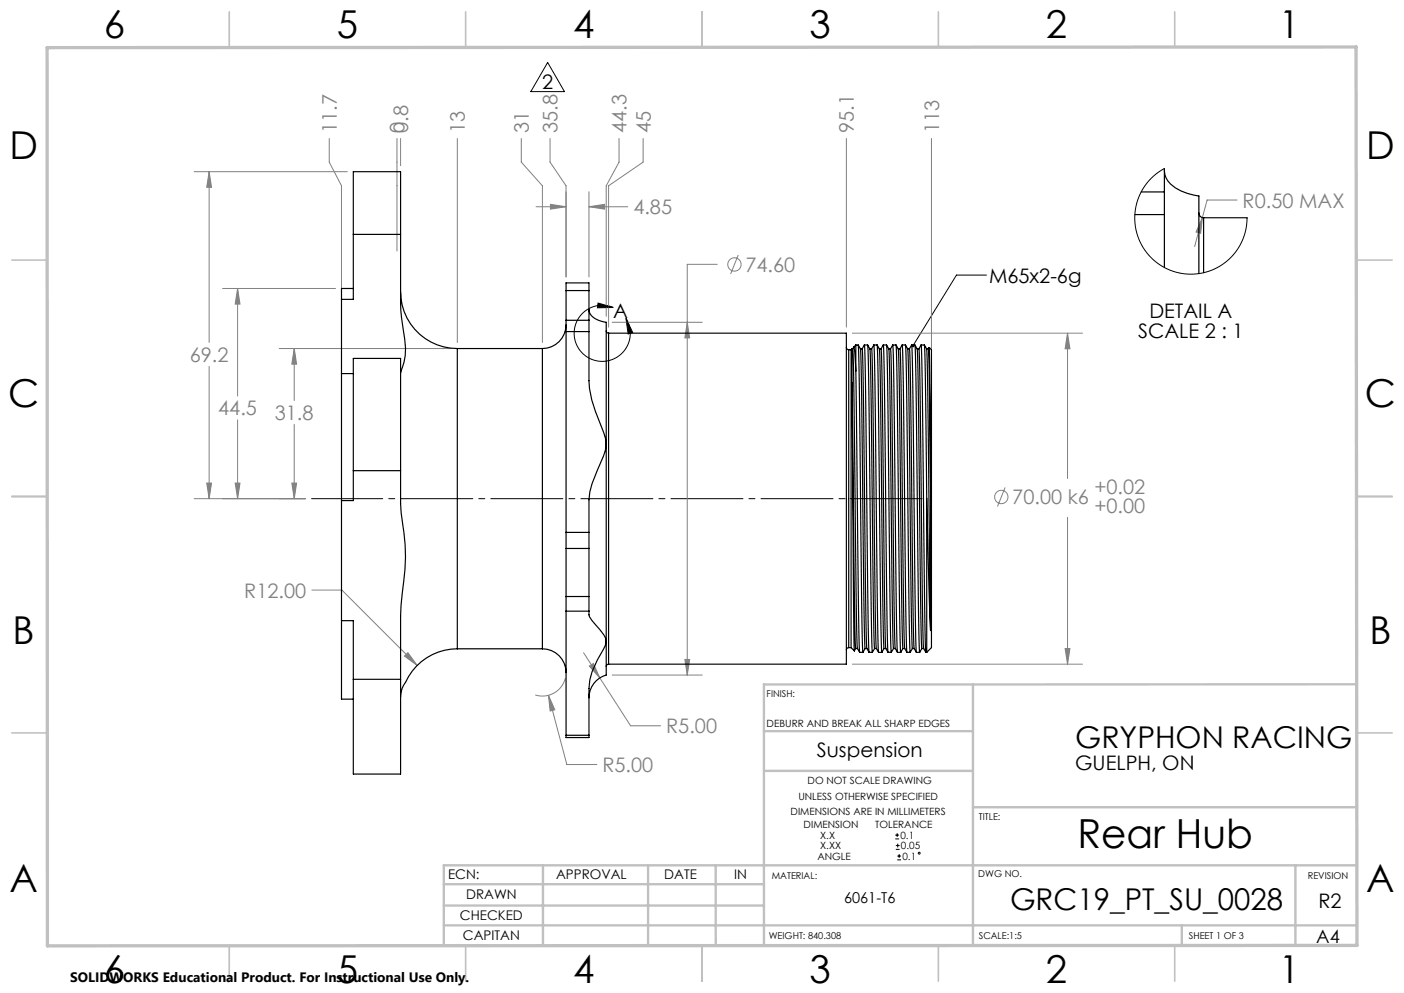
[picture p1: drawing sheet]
<svg xmlns="http://www.w3.org/2000/svg" width="297mm" height="210mm" viewBox="0 0 297 210" stroke-linecap="round" stroke-linejoin="round" font-family="sans-serif">
<g fill="none" stroke="#808080" stroke-width=".21">
<path d="M41.1 36.3h32.4M44.2 36.3l.5 3.3h-1zM44.2 36.3v36.1M69.6 29.3v5l2.6 5v22.7M84 29.3v23.8M84.7 29.3v5.7M96.7 29.3v43.1M110.3 29.3v5l4.4 5v33.1M116.4 29.3v5l3.3 5v19.3M131 29.3v5l-2.8 5v27.6M136 29.3v5l-7.3 5v29.9M179 29.3v39.9"/>
<path d="M197 29.3v44.4M113.4 43.7h6.3M116.4 43.2l3.3 .5-3.3 .5zM124.6 43.7l3.3-.5v1zM124.6 40.5v18.1M124.6 43.7h8.2M151.7 55.9h-6.3v86.9M156.2 53.9l-1.6 4M254.4 46l-.4 3.3-1-.2zM261.7 42.3h-6.4l-2.6 9.8M44.2 77.5v28M47.1 61h23.9"/>
<path d="M50.3 61v22.7M50.3 61l.5 3.3h-1zM59.1 73.7h36.4M62.2 73.7v11M62.2 73.7l.5 3.3h-1zM129.5 68.2h19.1M145.4 68.2l.5 3.3h-1zM180.3 70.5h48.7M225.8 70.5v30.7M225.8 70.5l.5 3.3h-1zM50.3 88.8v16.7M62.2 89.8v15.7"/>
<path d="M41.1 105.5h23.6M43.7 102.2h1l-.5 3.3zM49.8 102.2h1l-.5 3.3zM61.7 102.2h1l-.5 3.3zM212.6 103.1l-1.6 4M225.8 109.4v31.1M66 124.8h6.3l16 15.9M86.3 138l2 2.7-2.7-2zM123.4 138l10 15.5h6.3M144.9 139.5h1l-.5 3.3zM225.3 137.2h1l-.5 3.3zM116 147l1.4 3.1-1 .3z"/>
<path d="M116 147l3.9 14.7h6.4M119.6 143.4a5 5 0 0 1-6.4 3.6M124.7 140.9l.8-.6 1.4 3.1zM129.5 142.8h19.1M180.3 140.5h48.7"/>
<circle cx="155.4" cy="55.9" r="1.41"/>
<circle cx="211.8" cy="105.1" r="1.41"/>
</g>
<g fill="none" stroke="#000" stroke-width=".21">
<path d="M115.8 13.2l3.6 6.2h-7.1zM208.7 58.2h-6.4l-9.2 14.9M126.5 64.1l3.2 .9-3.3 .1zM129.7 65a5.9 5.9 0 0 0-8.2 5 5.9 5.9 0 0 0 7.3 6.3 5.9 5.9 0 0 0 3.6-9M132.4 67.3l1.5 3-1 .3zM189.4 177.4h.8M189.4 176.6h.8M189.5 179.6h.8M189.5 178.8h.8M189.8 176.2v.8M189.9 178.4v.8M189.8 181.8h.8"/>
<path d="M189.8 181h.8M190.2 180.6v.8"/>
<circle cx="194.4" cy="180.4" r=".2"/>
</g>
<path d="M65.9 105.5h129.2" fill="none" stroke="#000" stroke-width=".21" stroke-dasharray="15.2 1.3 1.3 1.3" stroke-dashoffset=".2"/>
<g fill="none" stroke="#c0c0c0" stroke-width=".35">
<path d="M48.5 2.5v7.5M98.5 2.5v7.5M148.5 2.5v7.5M198.5 2.5v7.5M248.5 2.5v7.5M2.5 55h7.5M287 55h7.5M2.5 105h7.5M287 105h7.5M2.5 155h7.5M287 155h7.5M48.5 200v7.5"/>
<path d="M98.5 200v7.5M148.5 200v7.5M198.5 200v7.5M248.5 200v7.5"/>
</g>
<g fill="none" stroke="#c0c0c0" stroke-width=".5">
<path d="M161.6 154.6h44.2M205.8 144.8v55.2M287 144.7l-125.4 .1v55.2M161.6 163h44.2M205.8 170.7h81.2M93.9 195.7h193.1M93.9 191.5h67.7M93.9 187h67.7M114.9 183v17M137.1 183v17M151.4 183v17M250 195.8v4.2"/>
<path d="M274 182.9v17M287 183h-193.1v17"/>
</g>
<path d="M10 10.1l276.9-.2 .1 190-277 .1z" fill="none" stroke="#c0c0c0" stroke-width=".7"/>
<path d="M126.5 64.1l3.2 .9-3.3 .1zM132.4 67.3l1.5 3-1 .3zM192.9 72.9l-.1 .2 .2 .3 .1-.3-.1 .3a.34 .34 0 0 0 .4-.1 .34 .34 0 0 0-.1-.4 .34 .34 0 0 0-.4 0z" fill="#000"/>
<path d="M61.7 102.2h1l-.5 3.3zM62.2 73.7l.5 3.3h-1zM49.8 102.2h1l-.5 3.3zM50.3 61l.5 3.3h-1zM43.7 102.2h1l-.5 3.3zM44.2 36.3l.5 3.3h-1zM86.3 138l-.7 .7 2.7 2zM116 147l.4 3.4 1-.3zM124.7 140.9l2.2 2.5-1.4-3.1zM225.8 70.5l.5 3.3h-1zM225.3 137.2h1l-.5 3.3zM116.4 43.2l3.3 .5-3.3 .5zM124.6 43.7l3.3-.5v1zM144.9 139.5h1l-.5 3.3zM145.4 68.2l.5 3.3h-1zM254.4 46l-1.4 3.1 1 .2z" fill="#808080"/>
<g fill="none" stroke="#000" stroke-width=".25">
<path d="M246.3 36.1a5 5 0 0 0 3.6 4.3l1.3 .5 2.4 .6v16.4M246.3 35.6v5M74.7 49.6v13.7h-2.5M74.7 49.6v-13.3h10v13.3M74.7 49.6h10M84.7 49.6v7.5a63.9 63.9 0 0 0 .9 14.6 13.3 13.3 0 0 1-.9 7.2M240.1 45.4h6.2M241.4 40.6h4.9M246.3 45.4v11.2M246.3 40.6v4.8M253.6 45.1a1 1 0 0 0 1 1M254.6 46.1v11.6"/>
<path d="M254.6 46.1h9.2M72.2 63.3v15.7M72.2 79v26.9M72.2 79h2.5M74.7 61h-2.5v2.3M84.7 61.7a12 12 0 0 0 12 12M96.7 73.7v63.5M96.7 73.7h18M114.7 73.7v63.5M119.7 68.7a5 5 0 0 1-5 5M119.7 70.1v42.5M119.7 67.7v2.4"/>
<path d="M119.7 61.4v6.3M119.7 61.4v-1.6h4.9v1.6M119.7 70.1h4.9M119.7 67.7h4.9M119.7 61.4h4.9M124.6 70.1v7.7a22 22 0 0 0 2.2 11.5l1.3 3.4 .1 1.2M124.6 65.5a2.74 2.74 0 0 0 2.4 2.4l1.2 .3v25.7M124.6 67.7v2.4M124.6 61.4v6.3M128.2 70l.2 .3 .3 .2M128.7 70.5h50.3v70h-50.3M128.7 70.5v70"/>
<path d="M179 73.5l.2 .3 .3 .2M179.5 74v63M179.5 74h.5M180 74v63M180.2 73.8v7.2M180.4 73.8l1 63.3M180.4 73.8l-.4 .2M180.6 73.4l-.2 .4M180.6 73.4l.2 1.1 .2 3.9M181 78.4l.6 50 .3 9.6M181 73v5.4M181 73h.5"/>
<path d="M181 73l-.4 .4M181.5 73l.3 9.5 .5 48.7 .2 6.7M181.5 73l.5 .8h.4M182 73.8l1 63.3M182.4 73.8l.5-.8 1 65M182.4 73.8l.2 9.3 .7 53a2.26 2.26 0 0 0 .5 1.9M182.9 73h.6M183.5 73l.5 .8M183.5 73l.3 9.5 .5 48.7 .2 6.7M184 73.8h.4v.2l.1 4 .6 49.8 .3 9.3M184 73.8l1 63.3M184.8 73l-.4 .8"/>
<path d="M184.8 73l.3 7.4 .5 48 .3 9.6M184.9 73h.6M185.5 73l.3 9.5 .5 48.7 .2 6.7M185.5 73l.5 .8h.4M186 73.8l1 63.3M186.4 73.8l1 63.3M186.8 73l-.4 .8M186.8 73l.3 7.4 .5 48 .3 9.6M186.9 73h.6M187.5 73l.5 .8h.4M187.5 73l.3 9.5 .5 48.7 .2 6.7M188 73.8l1 63.3"/>
<path d="M188.4 73.8l1 63.3M188.8 73l-.4 .8M188.8 73l.3 7.4 .5 48 .3 9.6M188.9 73h.6M189.5 73l.3 9.5 .5 48.7 .2 6.7M189.5 73l.5 .8h.4M190 73.8l1 63.3M190.4 73.8l1 63.3M190.8 73l-.4 .8M190.8 73l.3 7.4 .5 48 .3 9.6M190.9 73h.6M191.5 73l.3 9.5 .5 48.7 .2 6.7"/>
<path d="M191.5 73l.5 .8h.4M192 73.8l.3 9.3 .5 47.5 .2 6.5M192.4 73.8l1 63.3M192.8 73l.3 7.4 .5 48 .3 9.6h.6l.5-.9M192.8 73l-.4 .8M192.9 73h.6M193.5 73l.5 .8h.4M193.5 73l.3 9.5 .5 48.7 .2 6.7M194 73.8l1 63.3M194.4 73.8l1 63.3M194.8 73l-.4 .8M194.8 73l.3 7.4 .5 48 .3 9.6"/>
<path d="M194.9 73h.6l.1 1.1 .4 31.4M195.5 73l.5 .8h.4M196 73.8l.3 9.3 .6 50.3M196.4 73.8l.5 28.4M196.5 73.5l-.1 .3M74.7 99.5v-23.7h10v23.7M74.7 99.5v6.4h-2.5M74.7 99.5h10M84.7 99.5v1.8a59.9 59.9 0 0 0 .8 11.4 42 42 0 0 1-.4 12.8l-.4 4.8v13.4M128.2 93.9l-.1 1.3-.4 1.3-1.3 2.9a18.7 18.7 0 0 0-1.8 10.1v3.1M128.2 93.9v41.7M180.2 81l.6 46.8 .2 9.3"/>
<path d="M180.2 81l.5 56.6M72.2 105.9v25.4M119.7 112.6v3.4M119.7 116v10.2M119.7 116h4.9M119.7 112.6h4.9M124.6 112.6v3.4M124.6 116v10.2M196 105.5v32.5M196 105.5l.9 27.9M196.9 102.2v31.2M196.9 102.2l-.3-28.7 .4 .5v63l-1 1"/>
<path d="M72.2 131.3h2.5v12.4M72.2 131.3v16.6h2.5M96.7 137.2a12.2 12.2 0 0 0-11.1 7.3l-.2 .5a5 5 0 0 0-.7 2.4M96.7 137.2h18M114.7 137.2a5 5 0 0 1 5 5M119.7 126.2v3.1M119.7 129.3v26.2M119.7 126.2h4.9M119.7 129.3h4.9M124.6 126.2v3.1M124.6 129.3v.2a1.94 1.94 0 0 0 .6 1.7l.7 .9a6.4 6.4 0 0 1 2.3 3.5M128.2 135.6v7.1a5.1 5.1 0 0 0-3.6 4.9"/>
<path d="M128.2 135.6l-.1 .9a28.8 28.8 0 0 0-3.3 7.3l-.2 1.8v9.9M179.5 137l-.3 .1-.2 .4M179.5 137h.5M180 137l.7 .6M181 137.1h.4M181 137.1l-.3 .5M181.4 137.1l.4 .9M183 137.1h.4M183 137.1l-.5 .9h-.6M183.9 138h.6M185 137.1h.4M185 137.1l-.5 .9"/>
<path d="M185.4 137.1l.4 .9M187 137.1h.4M187 137.1l-.5 .9h-.6M187.4 137.1l.4 .9M189 137.1h.4M189 137.1l-.5 .9h-.6M189.4 137.1l.4 .9M191 137.1h.4M191 137.1l-.5 .9h-.6M191.4 137.1l.4 .9M193 137.1h.4M193 137.1l-.5 .9h-.6"/>
<path d="M193.4 137.1l.4 .9M195 137.1h.4M195.4 137.1l.4 .9M195.9 138h.1M74.7 143.7v20h10v-20M74.7 143.7h10M119.7 155.5v.5h4.9v-.5M119.7 155.5h4.9M128.7 140.5l-.3 .1-.2 .4"/>
</g>
<path d="M246.3 35.6l-2.5 1.9-2 2.4-1.2 2.8-.6 3.1 .4 3.1 1.1 2.9 .8 1.3 1.1 1.3 2.4 1.9 1.5 .7 1.4 .6 3.1 .4 3.1-.4 2.9-1.2 2.5-1.8 1.1-1.3 .8-1.3 1.2-2.9 .4-3" fill="none" stroke="#000" stroke-width=".21"/>
<text font-size="8.5" x="227.9" y="179.3">Rear Hub</text>
<g font-size="8.1">
<text x="22" y="8">6</text>
<text x="71.2" y="8">5</text>
<text x="121.2" y="8">4</text>
<text x="171.3" y="8">3</text>
<text x="221.3" y="8">2</text>
<text x="270.5" y="8">1</text>
<text x="2" y="33.6">D</text>
<text x="289" y="33.6">D</text>
<text x="1.7" y="86.1">C</text>
<text x="288.7" y="86.1">C</text>
<text x="2.7" y="136.1">B</text>
<text x="289.7" y="136.1">B</text>
<text x="2" y="188.6">A</text>
<text x="289" y="188.6">A</text>
<text x="22" y="208">6</text>
<text x="71.2" y="208">5</text>
<text x="121.2" y="208">4</text>
<text x="171.3" y="208">3</text>
<text x="221.3" y="208">2</text>
<text x="270.5" y="208">1</text>
</g>
<g font-size="6.3">
<text x="227.4" y="158.2">GRYPHON RACING</text>
<text x="213.7" y="192.5">GRC19_PT_SU_0028</text>
</g>
<g font-size="4.2">
<text x="114.7" y="18.8">2</text>
<text x="209.2" y="59.8">M65x2-6g</text>
<text x="129.7" y="67.2">A</text>
<text x="240.8" y="71.4">SCALE 2 : 1</text>
<text x="243.1" y="67.2">DETAIL A</text>
<text x="172.8" y="160.2">Suspension</text>
<text x="227.4" y="162.8">GUELPH, ON</text>
<text x="278.9" y="192.1">R2</text>
</g>
<g font-size="4.2" fill="#808080">
<text x="71.2" y="28.1" transform="rotate(-90 71.2 28.1)">11.7</text>
<text x="85.6" y="28.1" transform="rotate(-90 85.6 28.1)">0</text>
<text x="86.3" y="28.1" transform="rotate(-90 86.3 28.1)">0.8</text>
<text x="98.3" y="28.1" transform="rotate(-90 98.3 28.1)">13</text>
<text x="111.9" y="28.1" transform="rotate(-90 111.9 28.1)">31</text>
<text x="118" y="28.1" transform="rotate(-90 118 28.1)">35.8</text>
<text x="132.6" y="28.1" transform="rotate(-90 132.6 28.1)">44.3</text>
<text x="137.6" y="28.1" transform="rotate(-90 137.6 28.1)">45</text>
<text x="180.6" y="28.1" transform="rotate(-90 180.6 28.1)">95.1</text>
<text x="198.6" y="28.1" transform="rotate(-90 198.6 28.1)">113</text>
<text x="134" y="45.3">4.85</text>
<text x="262.9" y="43.9">R0.50 MAX</text>
<text x="157.7" y="57.5">74.60</text>
<text x="40.1" y="76.5">69.2</text>
<text x="46.2" y="87.9">44.5</text>
<text x="58.1" y="88.8">31.8</text>
<text x="214.1" y="106.7">70.00 k6</text>
<text x="231.5" y="104.4">+0.02</text>
<text x="231.5" y="108.5">+0.00</text>
<text x="51.7" y="126.4">R12.00</text>
<text x="140.9" y="155.1">R5.00</text>
<text x="127.4" y="163.3">R5.00</text>
</g>
<text font-size="3.9" x="278.4" y="199.3">A4</text>
<text font-size="3.2" x="178.6" y="190.9">6061-T6</text>
<text font-size="2.9" x="14.9" y="207.6">SOLIDWORKS Educational Product. For Instructional Use Only.</text>
<g font-size="2.8">
<text x="94.8" y="185.9">ECN:</text>
<text x="117.6" y="185.9">APPROVAL</text>
<text x="140.5" y="185.9">DATE</text>
<text x="155.3" y="185.9">IN</text>
<text x="98.6" y="190.2">DRAWN</text>
<text x="97.3" y="194.5">CHECKED</text>
<text x="97.9" y="198.9">CAPITAN</text>
</g>
<g font-size="2.1">
<text x="162.2" y="153.7">DEBURR AND BREAK ALL SHARP EDGES</text>
<text x="170.8" y="165.8">DO NOT SCALE DRAWING</text>
<text x="167.2" y="172.4">DIMENSIONS ARE IN MILLIMETERS</text>
<text x="168.9" y="169.2">UNLESS OTHERWISE SPECIFIED</text>
<text x="170" y="175.2">DIMENSION</text>
<text x="173.5" y="179.6">X.XX</text>
<text x="173.5" y="177.4">X.X</text>
<text x="185.2" y="175.2">TOLERANCE</text>
<text x="190.5" y="177.4">0.1</text>
<text x="190.6" y="179.6">0.05</text>
<text x="172.9" y="181.8">ANGLE</text>
<text x="190.9" y="181.8">0.1</text>
</g>
<g font-size="2">
<text x="162.2" y="147.5">FINISH:</text>
<text x="207.1" y="173.3">TITLE:</text>
<text x="163.3" y="185.9">MATERIAL:</text>
<text x="207" y="185.5">DWG NO.</text>
<text x="276.7" y="185.9">REVISION</text>
<text x="162.6" y="198.5">WEIGHT: 840.308</text>
<text x="207.1" y="198.6">SCALE:1:5</text>
<text x="251.5" y="198.6">SHEET 1 OF 3</text>
</g>
</svg>
